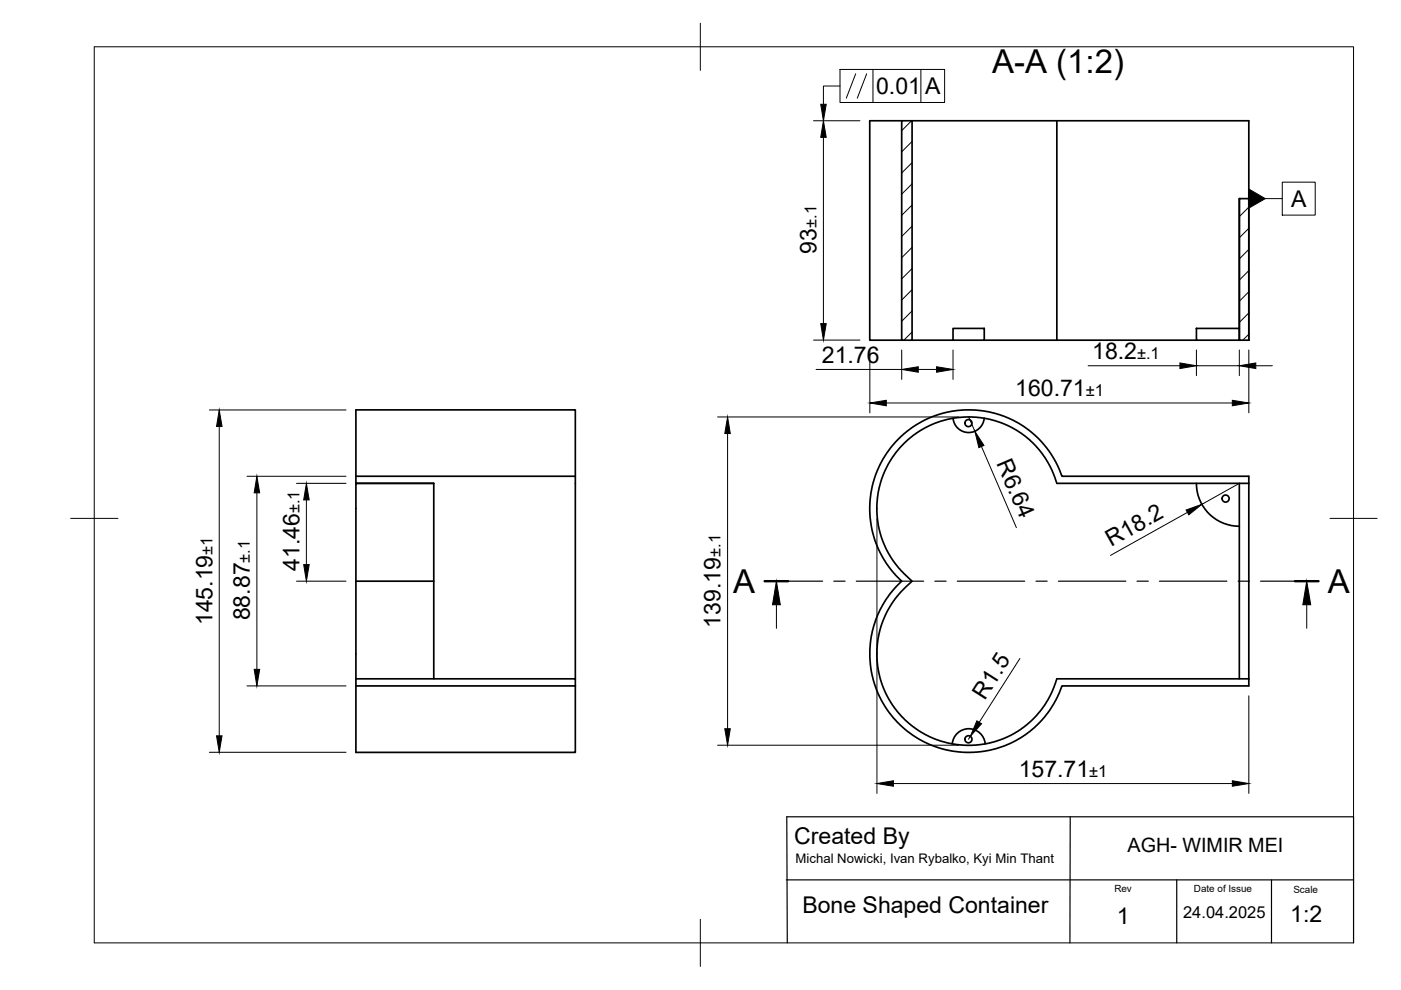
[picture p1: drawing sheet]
<svg xmlns="http://www.w3.org/2000/svg" width="297mm" height="210mm" viewBox="0 0 297 210" stroke-linecap="round" stroke-linejoin="round" font-family="sans-serif">
<!-- layer: Visible -->
<g fill="none" stroke="#000" stroke-width=".36">
<path d="M191.2 25.6h-6.8v46.5h6.8M193.4 25.6v46.5h-2.2v-46.5h73.6v46.5M224.1 25.6v46.5h-15.4M262.8 42.1h2v30h-2zM262.8 42.1v27.5M193.4 72.1h8.7M202.1 69.6h6.6v2.5h-6.6zM224.1 72.1h29.6M253.7 69.6h9.1v2.5h-9.1zM190.4 93.2l1.2-1.2 2.5-1.8 1.9-1.1 2.9-1.2 2-.5 2.1-.4 2.8-.1 2.3 .2 3 .6 2.5 .9 2.3 1.1 2.2 1.5 2.2 1.9 2.1 2.5 1.5 2.4 1.2 3h39.7v44.4h-39.7l-1 2.5-1.5 2.6-1.7 2.2-1.6 1.6-1.8 1.4-1.9 1.2-2.3 1.1-2 .7-2.6 .6-1.6 .2h-2.3l-2.6-.2-2.6-.6-2.4-.8-2.3-1.1-1.5-1-2.3-1.9-1.6-1.6-1.4-1.8-1.3-2.1-.9-2.1-.7-1.9-.5-2.6-.3-2.4v-1.9l.4-2.8 1.1-3.9 .7-1.5 1.3-2.3 1.4-1.9 1.9-1.9-2.7-2.9-1-1.6-1.2-2.1-.8-2-.6-2.1-.5-4.1 .3-4 .4-2.1 .8-2.4 1.1-2.3 1-1.5zM208.7 88.7a3.3 3.3 0 0 1-3.3 3 3.3 3.3 0 0 1-3.3-3M75.5 101v1.5h16.5"/>
<path d="M75.5 101h46.5v42.9M75.5 101v-14.1h46.5v14.1M92 102.5h-16.5v41.4M92 102.5v41.4M253.7 102.5a9.1 9.1 0 0 0 9.1 9.1M262.8 102.5v41.4M264.8 102.5h-40.7l-1.4-3.6-1.7-2.6-2-2.4-2.3-1.9-2.9-1.7-2.9-1.1-2.9-.6-3.6-.2-3.4 .5-3.4 1.1-3.3 1.8-2.7 2.3-2.2 2.7-1.8 3-1.2 3.6-.5 3.9v2l.3 2.2 .7 2.4 .8 2.1 2.1 3.4 1.2 1.5 2.4 2.3-2.2 2.1-1.8 2.1-1.4 2.3-1 2.6-.8 2.9-.3 2.6 .1 3.1 .5 2.6 .8 2.3 .9 1.9 1 1.8 1.3 1.7 1.4 1.5 1.6 1.3 1.8 1.2 1.8 1 2.2 .9 1.7 .4 3.9 .5h1.9l2.4-.3 1.7-.5 2.6-.9 1.7-.9 1.8-1.2 1.7-1.4 1.9-2 2.1-3.3 1.4-3.6h40.7M75.5 123.2h16.5M75.5 143.9h46.5v1.5h-46.5zM75.5 145.4v14.1h46.5v-14.1M201.9 157.7a3.5 3.5 0 0 1 3.5-3.2 3.5 3.5 0 0 1 3.5 3.2"/>
<circle cx="205.3" cy="89.7" r=".75"/>
<circle cx="259.9" cy="105.7" r=".75"/>
<circle cx="205.3" cy="156.7" r=".75"/>
</g>
<g fill="#000">
<circle cx="262.8" cy="42.1" r=".18"/>
<circle cx="264.8" cy="42.1" r=".18"/>
<circle cx="262.8" cy="72.1" r=".18"/>
<circle cx="75.5" cy="102.5" r=".18"/>
</g>
<!-- layer: BORDER -->
<path d="M20 9.9h267v190h-267zM148.5 4.9v10M15 109.9h10M282 109.9h10M148.5 194.9v10" fill="none" stroke="#000" stroke-width=".21"/>
<!-- layer: Hatching -->
<g fill="none" stroke="#000" stroke-width=".21">
<path d="M193.3 25.6l-2.1 2.1M193.4 30l-2.2 2.2M193.4 34.5l-2.2 2.2M193.4 39l-2.2 2.2M193.4 43.4l-2.2 2.2M193.4 47.9l-2.2 2.2M193.4 52.4l-2.2 2.2M193.4 56.9l-2.2 2.2M264.8 43.9l-2 2M264.8 48.4l-2 2M264.8 52.9l-2 2M264.8 57.4l-2 2"/>
<path d="M193.4 61.4l-2.2 2.2M193.4 65.9l-2.2 2.2M193.4 70.4l-1.7 1.7M264.8 61.9l-2 2M264.8 66.4l-2 2M264.8 70.9l-1.3 1.2"/>
</g>
<!-- layer: Section Lines -->
<path d="M162.1 123.2h5M274.6 123.2h4.9" fill="none" stroke="#000" stroke-width=".51"/>
<path d="M167.1 123.2h7.3M176.8 123.2h2.4M181.5 123.2h14.3M198.2 123.2h2.4M203 123.2h14.3M219.6 123.2h2.4M224.4 123.2h14.3M241.1 123.2h2.4M245.8 123.2h14.3M262.5 123.2h2.4M267.3 123.2h7.3" fill="none" stroke="#000" stroke-width=".25"/>
<path d="M164.6 128.2v5M277.1 128.2v5" fill="none" stroke="#000" stroke-width=".21"/>
<path d="M164.6 123.2l.8 5h-1.6zM277.1 123.2l.8 5h-1.7z" fill="#000" stroke="#000" stroke-width=".21"/>
<!-- layer: FD_Dimensions -->
<g fill="none" stroke="#000" stroke-width=".21">
<path d="M172.5 25.6h9.8M174.6 29.1v39.5M172.5 72.1h9.8M173 78.3h18.2M184.4 74.2v13.3M191.2 74.2v6.2M194.7 78.3h3.9M202.1 74.2v6.2M230.7 77.5h19.5M253.7 74.2v5.4M253.7 77.5h9.1M262.8 74.2v5.4"/>
<path d="M264.8 74.2v13.3M266.3 77.5h3.5M44.4 86.9h29M46.5 90.4v65.6M152.1 88.4h51.2M154.3 91.9v62.6M187.9 85.4h73.4M205.4 88.4l1.3 3.1M208.1 94.7l7.4 17.2M52.4 101h21M54.5 104.5v37.4M62.9 102.5h10.5"/>
<path d="M65 106v13.7M185.9 109.9v58.3M251.8 108.6l-16.4 9.2M262.8 102.5l-8 4.4M62.9 123.2h10.5M216.2 139.6l-8.6 13.5M44.4 159.5h29M52.4 145.4h21M152.1 158h51.2M205.7 156.1l-.4 .6M264.8 147.5v20.7M189.4 166.1h71.9"/>
</g>
<g fill="#000" stroke="#000" stroke-width=".21">
<path d="M174.6 25.6l.6 3.5h-1.2zM174 68.6h1.2l-.6 3.5zM191.2 78.3l3.5-.5v1.1zM198.6 77.8l3.5 .5-3.5 .6zM250.2 77l3.5 .5-3.5 .6zM262.8 77.5l3.5-.5v1.1zM46.5 86.9l.6 3.5h-1.2zM154.3 88.4l.5 3.5h-1.1zM184.4 85.4l3.5-.5v1.1zM206.7 91.5l1.9 2.9-1.1 .5zM261.3 84.9l3.5 .5-3.5 .6zM54.5 101l.6 3.5h-1.2z"/>
<path d="M65 102.5l.6 3.5h-1.2zM64.4 119.7h1.2l-.6 3.5zM251.5 108.1l3.3-1.2-2.7 2.2zM45.9 156h1.2l-.6 3.5zM53.9 141.9h1.2l-.6 3.5zM153.7 154.5h1.1l-.5 3.5zM207.1 152.8l1 .7-2.4 2.6zM185.9 166.1l3.5-.6v1.2zM261.3 165.5l3.5 .6-3.5 .6z"/>
</g>
<path d="M178.1 18.2h-3.5v3.9M178.1 14.7h22.2v7h-22.2zM181.4 15.7l-2 5.1M183.7 15.7l-1.9 5.1M185.1 14.7v7M195.2 14.7v7M271.9 38.6h6.9v7h-6.9zM268.3 42.1h3.6" fill="none" stroke="#000" stroke-width=".21"/>
<path d="M174 22.1h1.2l-.6 3.5zM264.8 40.1l3.5 2-3.5 2z" fill="#000" stroke="#000" stroke-width=".21"/>
<!-- layer: Sketch1 -->
<path d="M226.9 173.2l-.1 26.7M166.7 186.6h120.3M166.9 199.9l-.1-26.7h120.2v26.7M249.5 186.6v13.3M269.6 186.6v13.3" fill="none" stroke="#000" stroke-width=".25"/>
<g font-size="7">
<text x="210.4" y="15.5">A-A (1:2)</text>
<text x="155.4" y="125.7">A</text>
<text x="281.6" y="125.7">A</text>
</g>
<g font-size="4.9">
<text x="185.8" y="20">0.01</text>
<text x="196.1" y="20">A</text>
<text x="273.7" y="43.9">A</text>
<text x="173.1" y="53.8" transform="rotate(-90 173.1 53.8)">93</text>
<text x="174.3" y="76.9">21.76</text>
<text x="231.6" y="76.1">18.2</text>
<text x="215.2" y="84">160.71</text>
<text x="211.2" y="98.2" transform="rotate(67 211.2 98.2)">R6.64</text>
<text x="235.6" y="116" transform="rotate(-29 235.6 116)">R18.2</text>
<text x="63.5" y="121.1" transform="rotate(-90 63.5 121.1)">41.46</text>
<text x="53" y="131.5" transform="rotate(-90 53 131.5)">88.87</text>
<text x="45" y="132.6" transform="rotate(-90 45 132.6)">145.19</text>
<text x="152.8" y="133" transform="rotate(-90 152.8 133)">139.19</text>
<text x="208.8" y="148.5" transform="rotate(-58 208.8 148.5)">R1.5</text>
<text x="216" y="164.7">157.71</text>
<text x="168.4" y="179">Created By</text>
<text x="170.1" y="193.5">Bone Shaped Container</text>
<text x="236.8" y="195.9">1</text>
<text x="273.6" y="195.5">1:2</text>
</g>
<text font-size="4.2" x="239.1" y="180.5">AGH- WIMIR MEI</text>
<g font-size="3.5">
<text x="173.1" y="48.3" transform="rotate(-90 173.1 48.3)">±.1</text>
<text x="241.1" y="76.1">±.1</text>
<text x="230.2" y="84">±1</text>
<text x="63.5" y="108.9" transform="rotate(-90 63.5 108.9)">±.1</text>
<text x="45" y="117.6" transform="rotate(-90 45 117.6)">±1</text>
<text x="53" y="119.3" transform="rotate(-90 53 119.3)">±.1</text>
<text x="152.8" y="118.1" transform="rotate(-90 152.8 118.1)">±.1</text>
<text x="230.9" y="164.7">±1</text>
<text x="250.8" y="194.7">24.04.2025</text>
</g>
<text font-size="2.8" x="168.7" y="183">Michal Nowicki, Ivan Rybalko, Kyi Min Thant</text>
<g font-size="2.1">
<text x="236.3" y="189.2">Rev</text>
<text x="253.1" y="189.2">Date of Issue</text>
<text x="274.2" y="189.3">Scale</text>
</g>
</svg>
